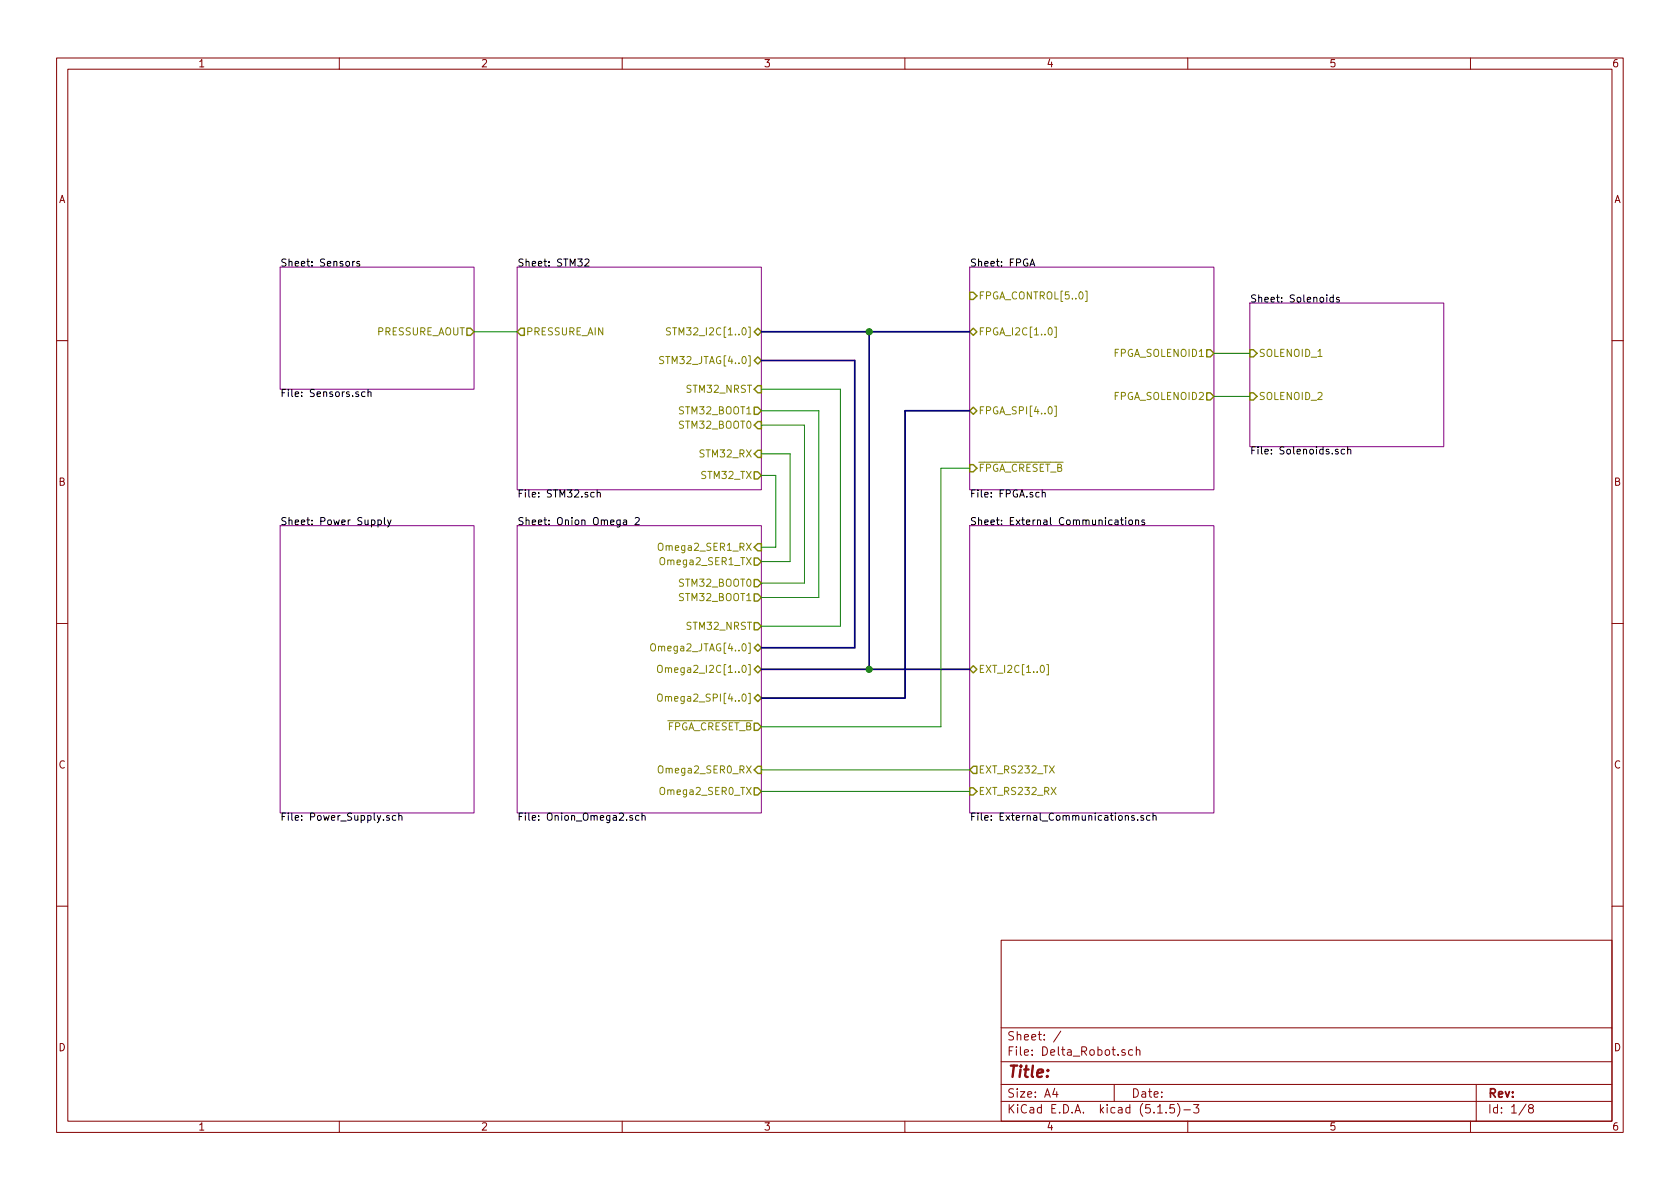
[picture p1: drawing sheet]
EESchema Schematic File Version 4
EELAYER 30 0
EELAYER END
$Descr A4 11693 8268
encoding utf-8
Sheet 1 8
Title ""
Date ""
Rev ""
Comp ""
Comment1 ""
Comment2 ""
Comment3 ""
Comment4 ""
$EndDescr
$Sheet
S 1950 3650 1350 2000
U 5E9781D0
F0 "Power Supply" 50
F1 "Power_Supply.sch" 50
$EndSheet
$Sheet
S 6750 1850 1700 1550
U 5E9DAA0B
F0 "FPGA" 50
F1 "FPGA.sch" 50
F2 "FPGA_CONTROL[5..0]" I L 6750 2050 50 
F3 "FPGA_I2C[1..0]" B L 6750 2300 50 
F4 "FPGA_SOLENOID1" O R 8450 2450 50 
F5 "FPGA_SOLENOID2" O R 8450 2750 50 
F6 "FPGA_SPI[3..0]" B L 6750 2850 50 
F7 "~FPGA_RESET" I L 6750 3250 50 
$EndSheet
$Sheet
S 3600 1850 1700 1550
U 5EA31305
F0 "STM32" 50
F1 "STM32.sch" 50
F2 "STM32_RX" I R 5300 3150 50 
F3 "STM32_TX" O R 5300 3300 50 
F4 "STM32_I2C[1..0]" B R 5300 2300 50 
F5 "STM32_JTAG[4..0]" B R 5300 2500 50 
F6 "PRESSURE_AIN" O L 3600 2300 50 
F7 "STM32_NRST" I R 5300 2700 50 
F8 "STM32_BOOT0" I R 5300 2950 50 
F9 "STM32_BOOT1" O R 5300 2850 50 
$EndSheet
Wire Bus Line
	5300 4650 6050 4650
$Sheet
S 3600 3650 1700 2000
U 5E9CBA65
F0 "Onion Omega 2" 50
F1 "Onion_Omega2.sch" 50
F2 "Omega2_I2C[1..0]" B R 5300 4650 50 
F3 "Omega2_SPI[4..0]" B R 5300 4850 50 
F4 "Omega2_JTAG[4..0]" B R 5300 4500 50 
F5 "STM32_NRST" O R 5300 4350 50 
F6 "Omega2_SER1_RX" I R 5300 3800 50 
F7 "Omega2_SER1_TX" O R 5300 3900 50 
F8 "Omega2_SER0_RX" I R 5300 5350 50 
F9 "Omega2_SER0_TX" O R 5300 5500 50 
F10 "STM32_BOOT0" O R 5300 4050 50 
F11 "STM32_BOOT1" O R 5300 4150 50 
F12 "~FPGA_RESET" O R 5300 5050 50 
$EndSheet
$Sheet
S 8700 2100 1350 1000
U 5E9F970C
F0 "Solenoids" 50
F1 "Solenoids.sch" 50
F2 "SOLENOID_1" I L 8700 2450 50 
F3 "SOLENOID_2" I L 8700 2750 50 
$EndSheet
$Sheet
S 1950 1850 1350 850 
U 5EA0CE34
F0 "Sensors" 50
F1 "Sensors.sch" 50
F2 "PRESSURE_AOUT" O R 3300 2300 50 
$EndSheet
Wire Wire Line
	3300 2300 3600 2300
Wire Wire Line
	8450 2450 8700 2450
Wire Wire Line
	8450 2750 8700 2750
Wire Bus Line
	6750 2850 6300 2850
Wire Bus Line
	6300 4850 5300 4850
Wire Bus Line
	6300 2850 6300 4850
Wire Wire Line
	5300 5050 6550 5050
Wire Wire Line
	6550 5050 6550 3250
Wire Wire Line
	6550 3250 6750 3250
$Sheet
S 6750 3650 1700 2000
U 5EC35083
F0 "External Communications" 50
F1 "External_Communications.sch" 50
F2 "EXT_RS232_TX" O L 6750 5350 50 
F3 "EXT_RS232_RX" I L 6750 5500 50 
F4 "EXT_I2C[1..0]" B L 6750 4650 50 
$EndSheet
Wire Wire Line
	5300 5350 6750 5350
Wire Wire Line
	6750 5500 5300 5500
Wire Bus Line
	6050 4650 6750 4650
Connection ~ 6050 4650
Wire Bus Line
	5300 4500 5950 4500
Wire Wire Line
	5300 4350 5850 4350
Wire Bus Line
	5300 2300 6050 2300
Wire Bus Line
	6050 2300 6050 4650
Connection ~ 6050 2300
Wire Bus Line
	6050 2300 6750 2300
Wire Bus Line
	5950 2500 5300 2500
Wire Bus Line
	5950 2500 5950 4500
Wire Wire Line
	5300 2700 5850 2700
Wire Wire Line
	5850 2700 5850 4350
Wire Wire Line
	5300 3300 5400 3300
Wire Wire Line
	5400 3300 5400 3800
Wire Wire Line
	5400 3800 5300 3800
Wire Wire Line
	5300 3150 5500 3150
Wire Wire Line
	5500 3150 5500 3900
Wire Wire Line
	5500 3900 5300 3900
Wire Wire Line
	5300 4050 5600 4050
Wire Wire Line
	5600 4050 5600 2950
Wire Wire Line
	5600 2950 5300 2950
Wire Wire Line
	5300 4150 5700 4150
Wire Wire Line
	5700 4150 5700 2850
Wire Wire Line
	5700 2850 5300 2850
$EndSCHEMATC
